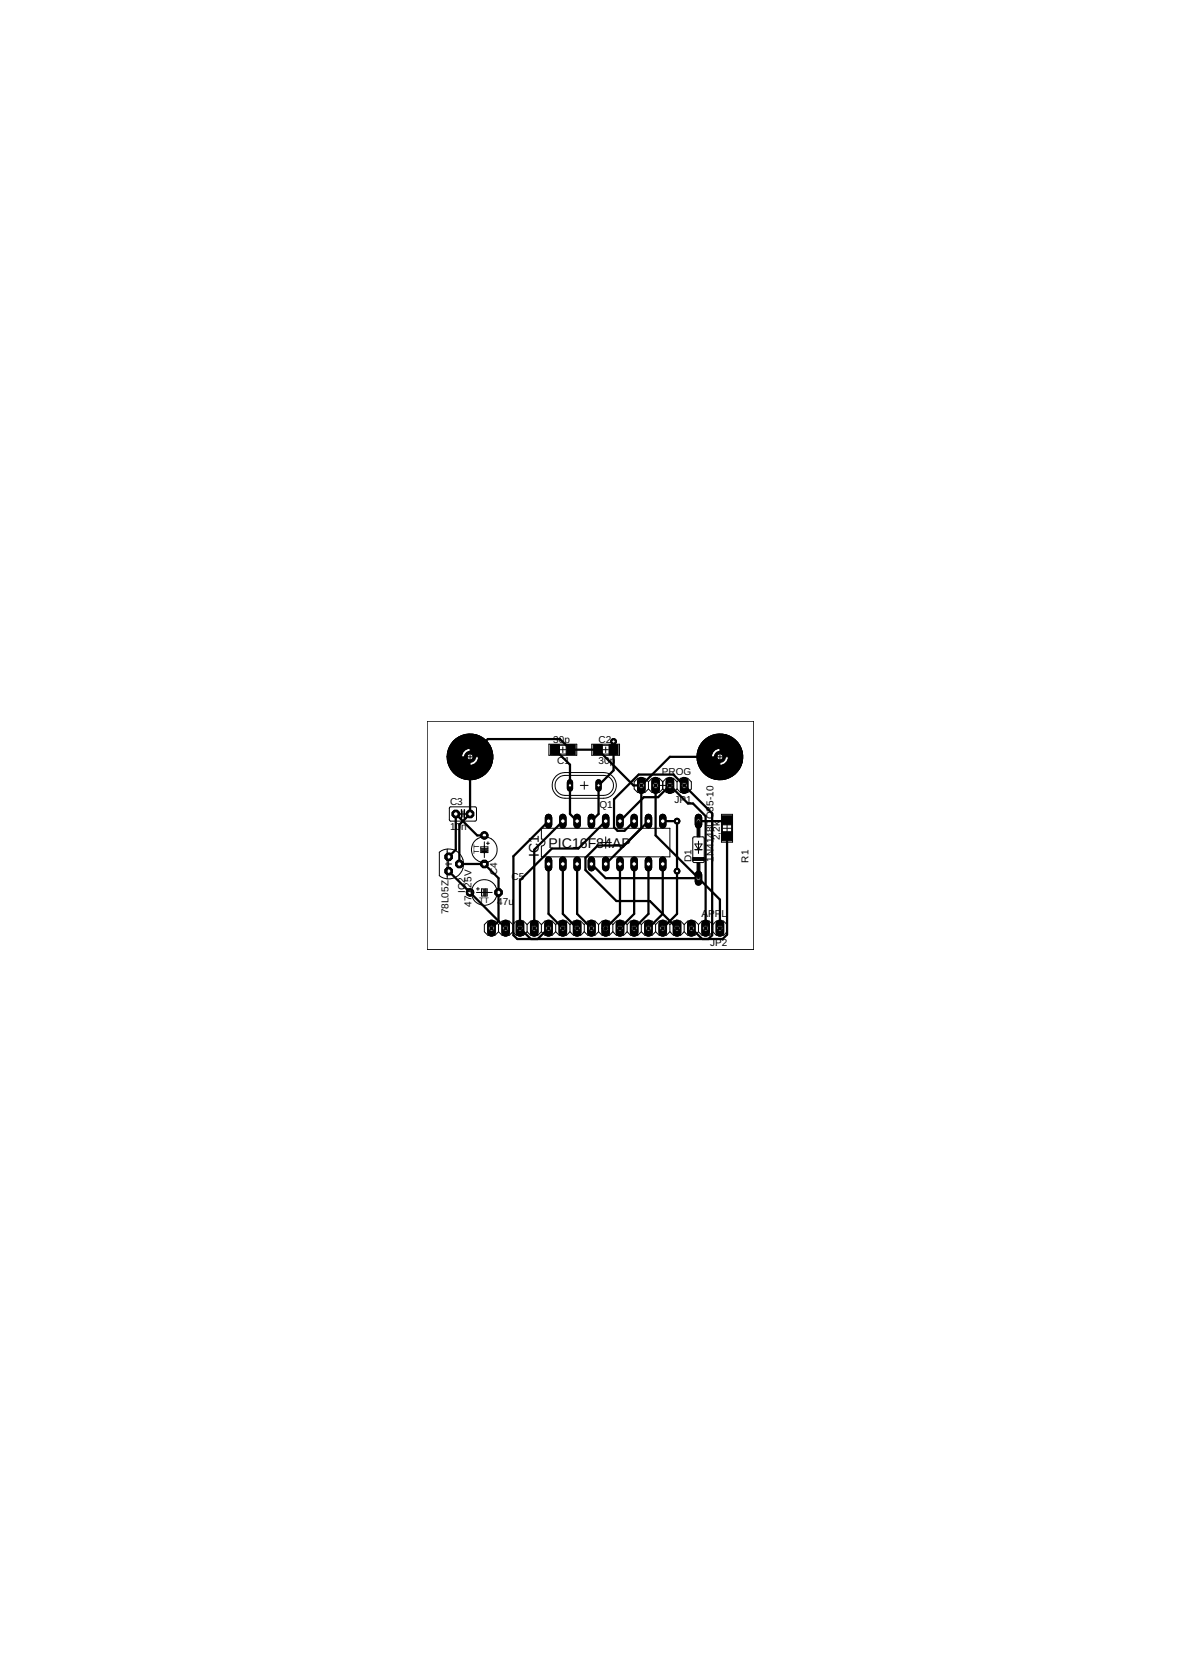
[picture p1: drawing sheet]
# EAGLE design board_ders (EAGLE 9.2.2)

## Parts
C1  30p  C-EUC1206  [C1206]
C2  30p  C-EUC1206  [C1206]
C3  10n  C-EU025-025X050  [C025-025X050]
C4  47u/25V  CPOL-EUTAP5-45  [TAP5-45]
C5  47u  CPOL-EUTAP5-45  [TAP5-45]
D1  1N4148DO35-10  [DO35-10]
H1  MOUNT-PAD-ROUND3.0  [3,0-PAD]
H2  MOUNT-PAD-ROUND3.0  [3,0-PAD]
IC1  PIC16F84AP  [DIL18]
IC2  78L05Z  [TO92]
JP1  PROG  PINHD-1X4  [1X04]
JP2  APPL  PINHD-1X17  [1X17]
Q1  XTAL/S  [QS]
R1  2,2k  R-EU_R1206  [R1206]

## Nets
+5V [power]: IC1.14(VDD) JP2.15 R1.2
GND [power]: C1.1 C2.1 C3.2 C4.- C5.- H1.B3,0(MOUNT) H2.B3,0(MOUNT) IC1.5(VSS) IC2.2(GND) JP1.4 JP2.17
MCLR/PGM: D1.C IC1.4(!MCLR) JP1.3 JP2.1
N$1: C3.1 C4.+ IC2.1(VO)
N$2: C1.2 IC1.16(OSC1) Q1.2
N$3: C2.2 IC1.15(OSC2) Q1.1
N$4: D1.A R1.1
RA0: IC1.17(RA0) JP2.14
RA1: IC1.18(RA1) JP2.13
RA2: IC1.1(RA2) JP2.12
RA3: IC1.2(RA3) JP2.11
RA4: IC1.3(T0CKI/RA4) JP2.10
RB0: IC1.6(RB0) JP2.9
RB1: IC1.7(RB1) JP2.8
RB2: IC1.8(RB2) JP2.7
RB3: IC1.9(RB3) JP2.6
RB4: IC1.10(RB4) JP2.5
RB5: IC1.11(RB5) JP2.4
RB6/CLK: IC1.12(RB6) JP1.1 JP2.3
RB7/DATA: IC1.13(RB7) JP1.2 JP2.2
V+ [power]: C5.+ IC2.3(VI) JP2.16
